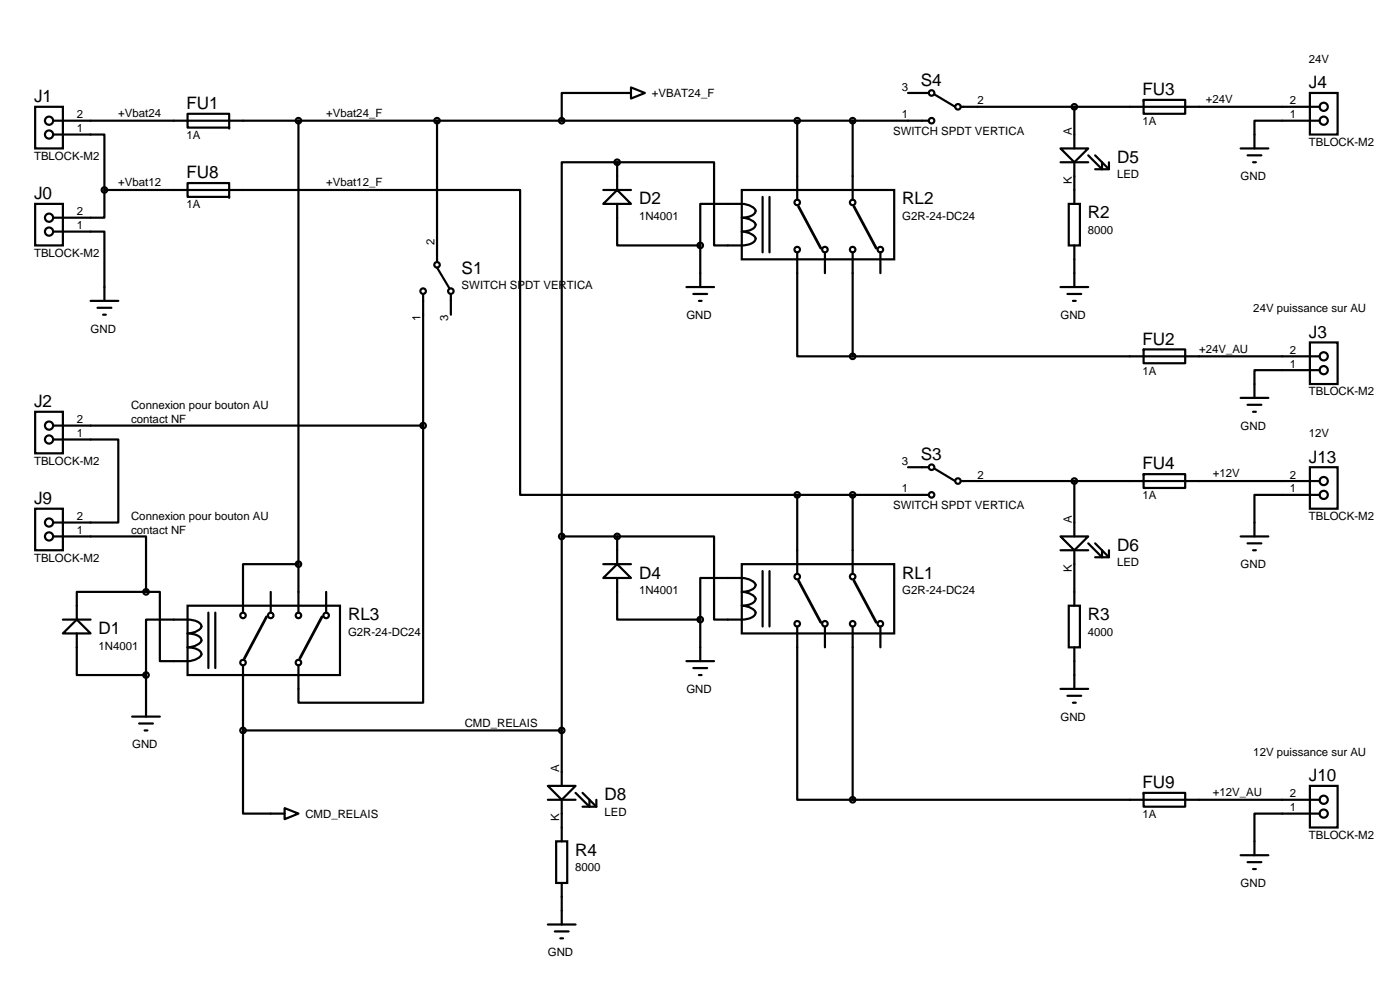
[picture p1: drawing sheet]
<svg xmlns="http://www.w3.org/2000/svg" width="420mm" height="297mm" viewBox="0 0 420 297" stroke-linecap="round" stroke-linejoin="round" font-family="sans-serif">
<g fill="none" stroke="#000" stroke-width=".66">
<path d="M10.6 32h8.3v12.5h-8.3zM56.3 34.1h12.5v4.2h-12.5zM89.6 36.2v147.6M131.2 36.2v42.4M189.4 26.2l4.1 1.7-4.1 1.7zM189.4 27.9h-20.8v8.3M239.3 36.2h-223.3M255.9 36.2h22.9M255.9 36.2v23.7M255.9 36.2h-16.6v23.7M278.8 27.9h-6.3M280.4 28.3l6.2 3.7"/>
<path d="M288.3 32h107.7M322.4 32v12.5M343.2 30h12.5v4.1h-12.5zM393.1 27.9h8.3v12.5h-8.3zM396 36.2h-19.5v8.3M16 40.4h15.3v16.6M31.3 57h124.8v91.5h83.2M31.3 57v8.3h-15.3M56.3 54.9h12.5v4.2h-12.5zM181 57h8.4M185.2 57l4.2 4.2h-8.4zM185.2 48.7v8.3"/>
<path d="M185.2 48.7h29.1v24.9h8.3l2.2-.3a1.83 1.83 0 0 0 1.8-2.1l-1.5-1.2-2.5-.5 2.2-.3a1.85 1.85 0 0 0 1.8-2.2l-1.5-1.1-2.5-.6 2.2-.3a1.83 1.83 0 0 0 1.8-2.1l-1.5-1.2a12.3 12.3 0 0 0-6.7-.5h-8.2v12.4M185.2 48.7h-16.6v112.3M222.6 57h45.8v20.8h-45.8zM228.9 59.1v16.6M230.9 59.1v16.6M318.3 44.5h8.3l-4.2 4.2zM318.3 48.7h8.3M322.4 48.7v12.5M326.6 46.6l4.1 4.2h2.1v-2.1M328.7 46.6l4.1 4.2M330.7 48.7v2.1h-2M372.3 44.5h8.4"/>
<path d="M374.4 46.6h4.2M376.1 48.7h.8M10.6 61.2h8.3v12.4h-8.3zM16 69.5h15.3v20.8M185.2 61.2v12.4h25M210.2 73.6v12.5M239.3 75.7v31.2h16.6M247.6 75.7v6.3M255.9 75.7v31.2M264.2 75.7v6.3M320.7 61.2h3.4v12.4h-3.4zM322.4 73.6v12.5"/>
<path d="M27.2 90.3h8.3M29.3 92.4h4.1M30.9 94.4h.9M127 88.2v39.5M131.2 80.3l3.7 6.2M135.3 88.2v6.2M206 86.1h8.3M208.1 88.2h4.1M209.8 90.3h.8M318.3 86.1h8.3M320.3 88.2h4.2M322 90.3h.8"/>
<path d="M255.9 106.9h140.1M343.2 104.8h12.5v4.2h-12.5zM372.3 119.4h8.4M393.1 102.7h8.3v12.5h-8.3zM396 111.1h-19.5v8.3M10.6 123.5h8.3v12.5h-8.3zM16 131.9h19.5v24.9h-19.5M127 127.7h-111M127 127.7v83.1h-37.4v-11.2M374.4 121.5h4.2M376.1 123.5h.8M10.6 152.6h8.3v12.5h-8.3z"/>
<path d="M239.3 148.5v23.7M239.3 148.5h39.5M255.9 148.5v23.7M272.5 140.2h6.3M280.4 140.6l6.2 3.7M322.4 144.3v16.7M343.2 142.3h12.5v4.1h-12.5zM393.1 140.2h8.3v12.4h-8.3zM396 148.5h-19.5v12.5M396 144.3h-107.7M16 161h27.8v16.6M43.8 177.6h-20.8v8.3"/>
<path d="M43.8 177.6h4.2v20.8h4.1a12.3 12.3 0 0 0 6.7-.6 1.9 1.9 0 0 0 1.6-1.9 4.4 4.4 0 0 0-4.1-1.7l2.5-.5a1.92 1.92 0 0 0 1.6-2 4.4 4.4 0 0 0-4.1-1.6l2.5-.6a1.9 1.9 0 0 0 1.6-2 4.4 4.4 0 0 0-4.1-1.6h-12.5v16.6M81.2 177.6v6.2M89.6 169.3h-16.7v14.5M97.9 177.6v6.2M168.6 161v74.8M168.6 161h16.6M181 173.4l4.2-4.1 4.2 4.1zM181 169.3h8.4M185.2 173.4v12.5h25M185.2 161v8.3M185.2 161h29.1v24.9h8.3l2.2-.3a1.85 1.85 0 0 0 1.8-2.2l-1.5-1.1-2.5-.6 2.2-.3a1.83 1.83 0 0 0 1.8-2.1l-1.5-1.2-2.5-.5 2.2-.3a1.84 1.84 0 0 0 1.8-2.2l-1.5-1.1a12.2 12.2 0 0 0-6.7-.6h-8.2v12.5M222.6 169.3h45.8v20.8h-45.8z"/>
<path d="M228.9 171.3v16.7M230.9 171.3v16.7M318.3 161h8.3l-4.2 4.1zM318.3 165.1h8.3M322.4 165.1v16.6M326.6 163l4.1 4.2h2.1v-2.1M328.7 163l4.1 4.2M330.7 165.1v2.1h-2M372.3 161h8.4M374.4 163h4.2M376.1 165.1h.8M18.9 190.1l4.1-4.2 4.2 4.2z"/>
<path d="M18.9 185.9h8.3M23 190.1v12.4h20.8M56.3 181.7h45.7v20.8h-45.7zM62.5 183.8v16.6M64.6 183.8v16.6M72.9 199.6v19.6M206 198.4h8.3M210.2 185.9v12.5M239.3 188v52h16.6M247.6 188v6.2M255.9 188v52M264.2 188v6.2"/>
<path d="M320.7 181.7h3.4v12.5h-3.4zM322.4 194.2v12.5M39.7 215h8.3M41.8 217.1h4.1M43.4 219.2h.8M43.8 202.5v12.5M72.9 219.2h95.7M72.9 219.2v24.9h12.5M208.1 200.4h4.1M209.8 202.5h.8M318.3 206.7h8.3M320.3 208.8h4.2"/>
<path d="M322 210.8h.8M164.4 235.8h8.3l-4.1 4.2zM164.4 240h8.3M168.6 240v12.4M172.7 237.9l4.2 4.1h2.1v-2M174.8 237.9l4.2 4.1M176.9 240v2h-2.1M255.9 240h140.1M343.2 237.9h12.5v4.1h-12.5zM393.1 235.8h8.3v12.5h-8.3zM85.4 242.5l4.2 1.6-4.2 1.7zM166.9 252.4h3.3v12.5h-3.3z"/>
<path d="M372.3 256.6h8.4M374.4 258.7h4.2M396 244.1h-19.5v12.5M164.4 277.4h8.3M166.5 279.5h4.2M168.6 264.9v12.5M376.1 260.8h.8M168.2 281.5h.8"/>
<circle cx="14.7" cy="36.2" r="1.23"/>
<circle cx="89.6" cy="36.2" r=".83"/>
<circle cx="131.2" cy="36.2" r=".83"/>
<circle cx="168.6" cy="36.2" r=".83"/>
<circle cx="239.3" cy="36.2" r=".83"/>
<circle cx="255.9" cy="36.2" r=".83"/>
<circle cx="279.6" cy="36.2" r=".83"/>
<circle cx="279.6" cy="27.9" r=".83"/>
<circle cx="287.5" cy="32" r=".83"/>
<circle cx="322.4" cy="32" r=".83"/>
<circle cx="397.3" cy="32" r="1.23"/>
<circle cx="397.3" cy="36.2" r="1.23"/>
<circle cx="14.7" cy="40.4" r="1.23"/>
<circle cx="31.3" cy="57" r=".83"/>
<circle cx="185.2" cy="48.7" r=".83"/>
<circle cx="14.7" cy="65.3" r="1.23"/>
<circle cx="14.7" cy="69.5" r="1.23"/>
<circle cx="131.2" cy="79.5" r=".83"/>
<circle cx="210.2" cy="73.6" r=".83"/>
<circle cx="239.3" cy="74.9" r=".83"/>
<circle cx="239.3" cy="60.7" r=".83"/>
<circle cx="247.6" cy="74.9" r=".83"/>
<circle cx="255.9" cy="60.7" r=".83"/>
<circle cx="255.9" cy="74.9" r=".83"/>
<circle cx="264.2" cy="74.9" r=".83"/>
<circle cx="127" cy="87.4" r=".83"/>
<circle cx="135.3" cy="87.4" r=".83"/>
<circle cx="255.9" cy="106.9" r=".83"/>
<circle cx="397.3" cy="111.1" r="1.23"/>
<circle cx="397.3" cy="106.9" r="1.23"/>
<circle cx="14.7" cy="127.7" r="1.23"/>
<circle cx="14.7" cy="131.9" r="1.23"/>
<circle cx="127" cy="127.7" r=".83"/>
<circle cx="14.7" cy="156.8" r="1.23"/>
<circle cx="239.3" cy="148.5" r=".83"/>
<circle cx="255.9" cy="148.5" r=".83"/>
<circle cx="279.6" cy="140.2" r=".83"/>
<circle cx="279.6" cy="148.5" r=".83"/>
<circle cx="287.5" cy="144.3" r=".83"/>
<circle cx="322.4" cy="144.3" r=".83"/>
<circle cx="397.3" cy="144.3" r="1.23"/>
<circle cx="397.3" cy="148.5" r="1.23"/>
<circle cx="14.7" cy="161" r="1.23"/>
<circle cx="43.8" cy="177.6" r=".83"/>
<circle cx="89.6" cy="169.3" r=".83"/>
<circle cx="168.6" cy="160.9" r=".83"/>
<circle cx="185.2" cy="160.9" r=".83"/>
<circle cx="239.3" cy="173" r=".83"/>
<circle cx="255.9" cy="173" r=".83"/>
<circle cx="72.9" cy="198.8" r=".83"/>
<circle cx="72.9" cy="184.7" r=".83"/>
<circle cx="81.2" cy="184.7" r=".83"/>
<circle cx="89.6" cy="184.7" r=".83"/>
<circle cx="89.6" cy="198.8" r=".83"/>
<circle cx="97.9" cy="184.7" r=".83"/>
<circle cx="210.2" cy="185.9" r=".83"/>
<circle cx="239.3" cy="187.2" r=".83"/>
<circle cx="247.6" cy="187.2" r=".83"/>
<circle cx="255.9" cy="187.2" r=".83"/>
<circle cx="264.2" cy="187.2" r=".83"/>
<circle cx="43.8" cy="202.5" r=".83"/>
<circle cx="72.9" cy="219.2" r=".83"/>
<circle cx="168.6" cy="219.2" r=".83"/>
<circle cx="255.9" cy="240" r=".83"/>
<circle cx="397.3" cy="240" r="1.23"/>
<circle cx="397.3" cy="244.1" r="1.23"/>
</g>
<g fill="#000">
<circle cx="68.8" cy="38.3" r=".33"/>
<circle cx="343.2" cy="30" r=".33"/>
<circle cx="68.8" cy="59.1" r=".33"/>
<circle cx="343.2" cy="104.8" r=".33"/>
<circle cx="343.2" cy="142.3" r=".33"/>
<circle cx="343.2" cy="237.9" r=".33"/>
</g>
<path d="M239.7 62l6.6 12.5M256.3 62l6.7 12.5M239.7 174.3l6.6 12.4M256.3 174.3l6.7 12.4M80 185.1l-6.6 12.4M96.6 185.1l-6.6 12.4" fill="none" stroke="#000" stroke-width=".83"/>
<g font-size="5.1">
<text x="276.3" y="25.7">S4</text>
<text x="342.9" y="28.6">FU3</text>
<text x="392.8" y="26.5">J4</text>
<text x="10.2" y="30.6">J1</text>
<text x="56" y="32.7">FU1</text>
<text x="56" y="53.5">FU8</text>
<text x="335.2" y="48.9">D5</text>
<text x="10.2" y="59.8">J0</text>
<text x="191.8" y="61.3">D2</text>
<text x="270.8" y="61.3">RL2</text>
<text x="326.5" y="65.5">R2</text>
<text x="138.5" y="82.1">S1</text>
<text x="392.8" y="101.3">J3</text>
<text x="342.9" y="103.4">FU2</text>
<text x="10.2" y="122.1">J2</text>
<text x="276.3" y="137.9">S3</text>
<text x="342.9" y="140.8">FU4</text>
<text x="392.8" y="138.8">J13</text>
<text x="10.2" y="151.2">J9</text>
<text x="335.2" y="165.3">D6</text>
<text x="191.8" y="173.6">D4</text>
<text x="270.8" y="173.6">RL1</text>
<text x="29.6" y="190.2">D1</text>
<text x="104.4" y="186.1">RL3</text>
<text x="326.5" y="186.1">R3</text>
<text x="342.9" y="236.5">FU9</text>
<text x="392.8" y="234.4">J10</text>
<text x="181.4" y="240.1">D8</text>
<text x="172.6" y="256.8">R4</text>
</g>
<g font-size="3.4">
<text x="392.8" y="18.8">24V</text>
<text x="195.6" y="29.1">+VBAT24_F</text>
<text x="270.6" y="27.2">3</text>
<text x="23" y="35.5">2</text>
<text x="35.5" y="35.1">+Vbat24</text>
<text x="97.9" y="35.1">+Vbat24_F</text>
<text x="270.6" y="35.5">1</text>
<text x="293.3" y="31.3">2</text>
<text x="361.9" y="31">+24V</text>
<text x="387.1" y="35.5">1</text>
<text x="387.1" y="31.3">2</text>
<text x="23" y="39.6">1</text>
<text x="56" y="41.7">1A</text>
<text x="268" y="40.5">SWITCH SPDT VERTICA</text>
<text x="321.6" y="40.4" transform="rotate(-90 321.6 40.4)">A</text>
<text x="342.9" y="37.5">1A</text>
<text x="10.2" y="48">TBLOCK-M2</text>
<text x="392.8" y="43.8">TBLOCK-M2</text>
<text x="335.2" y="53.5">LED</text>
<text x="35.5" y="55.9">+Vbat12</text>
<text x="97.9" y="55.9">+Vbat12_F</text>
<text x="321.6" y="55.1" transform="rotate(-90 321.6 55.1)">K</text>
<text x="372.3" y="54">GND</text>
<text x="23" y="64.6">2</text>
<text x="56" y="62.5">1A</text>
<text x="191.8" y="66">1N4001</text>
<text x="270.8" y="66">G2R-24-DC24</text>
<text x="23" y="68.7">1</text>
<text x="326.5" y="70.2">8000</text>
<text x="10.2" y="77.1">TBLOCK-M2</text>
<text x="130.4" y="73.6" transform="rotate(-90 130.4 73.6)">2</text>
<text x="138.5" y="86.8">SWITCH SPDT VERTICA</text>
<text x="206" y="95.6">GND</text>
<text x="318.3" y="95.6">GND</text>
<text x="376.1" y="93.7">24V puissance sur AU</text>
<text x="27.2" y="99.8">GND</text>
<text x="126.2" y="96.3" transform="rotate(-90 126.2 96.3)">1</text>
<text x="134.5" y="96.3" transform="rotate(-90 134.5 96.3)">3</text>
<text x="359.8" y="105.8">+24V_AU</text>
<text x="387.1" y="106.2">2</text>
<text x="342.9" y="112.4">1A</text>
<text x="387.1" y="110.3">1</text>
<text x="392.8" y="118.6">TBLOCK-M2</text>
<text x="39.3" y="122.8">Connexion pour bouton AU</text>
<text x="23" y="131.1">1</text>
<text x="23" y="127">2</text>
<text x="39.3" y="127">contact NF</text>
<text x="372.3" y="128.9">GND</text>
<text x="392.8" y="131.1">12V</text>
<text x="10.2" y="139.4">TBLOCK-M2</text>
<text x="270.6" y="139.4">3</text>
<text x="293.3" y="143.6">2</text>
<text x="364" y="143.3">+12V</text>
<text x="387.1" y="143.6">2</text>
<text x="270.6" y="147.7">1</text>
<text x="342.9" y="149.8">1A</text>
<text x="387.1" y="147.7">1</text>
<text x="268" y="152.7">SWITCH SPDT VERTICA</text>
<text x="23" y="160.2">1</text>
<text x="23" y="156">2</text>
<text x="39.3" y="156.1">Connexion pour bouton AU</text>
<text x="39.3" y="160.2">contact NF</text>
<text x="321.6" y="156.8" transform="rotate(-90 321.6 156.8)">A</text>
<text x="392.8" y="156.1">TBLOCK-M2</text>
<text x="10.2" y="168.5">TBLOCK-M2</text>
<text x="321.6" y="171.6" transform="rotate(-90 321.6 171.6)">K</text>
<text x="335.2" y="169.9">LED</text>
<text x="372.3" y="170.5">GND</text>
<text x="191.8" y="178.3">1N4001</text>
<text x="270.8" y="178.3">G2R-24-DC24</text>
<text x="104.4" y="190.7">G2R-24-DC24</text>
<text x="326.5" y="190.7">4000</text>
<text x="29.6" y="194.9">1N4001</text>
<text x="206" y="207.9">GND</text>
<text x="139.5" y="218.1">CMD_RELAIS</text>
<text x="318.3" y="216.2">GND</text>
<text x="39.7" y="224.5">GND</text>
<text x="376.1" y="226.8">12V puissance sur AU</text>
<text x="167.8" y="231.6" transform="rotate(-90 167.8 231.6)">A</text>
<text x="364" y="238.9">+12V_AU</text>
<text x="387.1" y="239.2">2</text>
<text x="91.6" y="245.3">CMD_RELAIS</text>
<text x="181.4" y="244.8">LED</text>
<text x="342.9" y="245.5">1A</text>
<text x="387.1" y="243.4">1</text>
<text x="167.8" y="246.4" transform="rotate(-90 167.8 246.4)">K</text>
<text x="392.8" y="251.7">TBLOCK-M2</text>
<text x="172.6" y="261.4">8000</text>
<text x="372.3" y="266.1">GND</text>
<text x="164.4" y="286.9">GND</text>
</g>
</svg>
